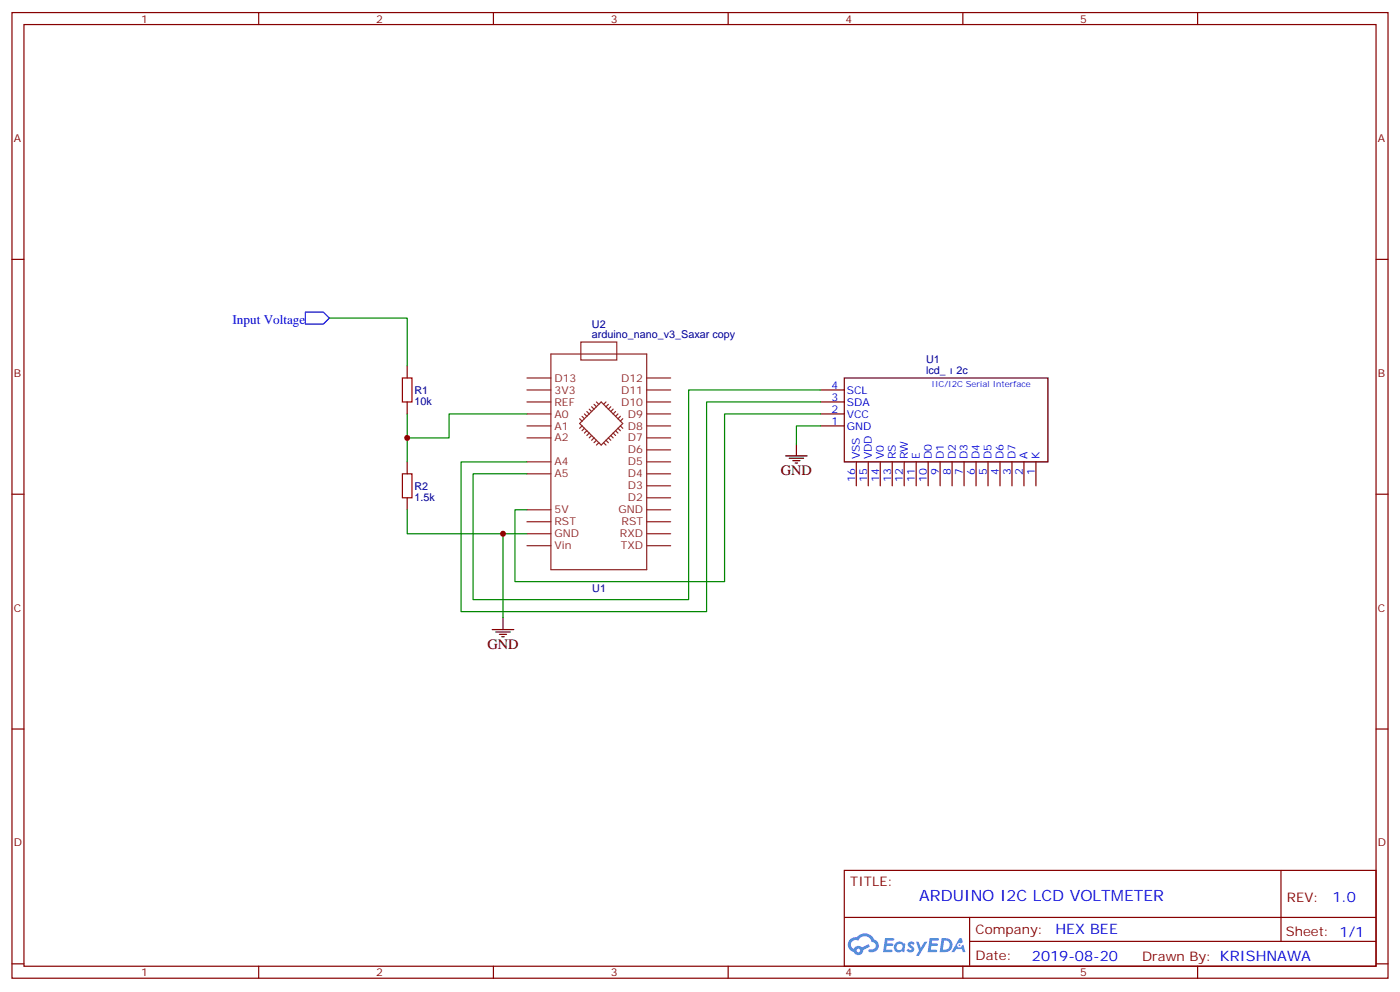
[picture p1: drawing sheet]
<svg xmlns="http://www.w3.org/2000/svg" width="412mm" height="292mm" viewBox="0 0 412 292" stroke-linecap="round" stroke-linejoin="round" font-family="sans-serif">
<g fill="none" stroke="#870000" stroke-width=".35">
<path d="M3.5 3.7h405.4v284.3h-405.4zM7.1 7.2h398.2v277.3h-398.2zM76.2 3.7v3.5M145.3 3.7v3.5M214.5 3.7v3.5M283.6 3.7v3.5M352.8 3.7v3.5M3.5 76.4h3.6M405.3 76.4h3.6M3.5 145.5h3.6M405.3 145.5h3.6M3.5 214.7h3.6"/>
<path d="M405.3 214.7h3.6M248.7 256.3h156.6v28.2h-156.6zM377.3 256.3v20.9M248.7 270.1h156.5M285.6 277.2h119.6M285.6 270.1v14.2M3.5 283.8h3.6M76.2 284.5v3.5M145.3 284.5v3.5M214.5 284.5v3.5M283.6 284.5v3.5M352.8 284.5v3.5"/>
<path d="M405.3 283.8h3.6"/>
</g>
<g fill="#5487ff">
<path d="M267.7 277.5a1.22 1.22 0 0 1 1.7 .2l-.4 .6a.47 .47 0 0 0-.3-.4 .47 .47 0 0 0-.5 .2l.1 .2a1.14 1.14 0 0 1 .8 1.8 1.14 1.14 0 0 1-1.9 0l-.2-.2 .5-.6 .7 .5a.29 .29 0 0 0 .3-.3 .29 .29 0 0 0-.2-.3 1.04 1.04 0 0 1-.6-1.7z"/>
<path d="M260.7 276.2h2.4l.3 .2-.2 .5-1.8 .1-.1 .8h1.5l.3 .4-.3 .4h-1.6l-.2 1.1h1.7l.2 .3-.2 .3-2.6 .1z"/>
<path d="M273.8 276.2h2.4l.3 .2-.1 .5-1.8 .1-.2 .8h1.6l.3 .4-.4 .4-1.6-.1-.1 1.1 1.7 .1 .2 .3-.2 .3-2.6 .1z"/>
<path d="M282.6 276.2h.7l.3 1.3-.6 .3a.69 .69 0 0 0-1 .3 .69 .69 0 0 0 .4 .9 .69 .69 0 0 0 .9-.6l.5-.2 .6 2.2h-.8l-.2-.9h-1.8l-.5 .9h-.8z"/>
<path d="M269.8 277.3h.8l.6 1.8 1.1-1.8h.9l-2.6 4.2h-.8l.9-1.5z"/>
<path d="M277.4 276.2l-.6 4.2h1.3a2.11 2.11 0 0 0 2.5-2.1 2.11 2.11 0 0 0-2.5-2.1zM278.1 277a1.39 1.39 0 0 1 1.7 1.4 1.39 1.39 0 0 1-1.8 1.2h-.3z"/>
<path d="M263.7 277.8a1.54 1.54 0 0 0-.1 2.2 1.54 1.54 0 0 0 2.2 .1l.6 .3 .3-2.3-.2-.3h-.4a1.49 1.49 0 0 0-2.4 0zM264 278.8a.94 .94 0 0 1 1.8 0 .94 .94 0 0 1-1.8 0z"/>
<path d="M250.4 276.6a2.18 2.18 0 0 0 1.1 3.7 1.44 1.44 0 0 0 1.6 .9 1.44 1.44 0 0 0 1.2-1.4l2-1.1-.5-.7-1.9 1a1.47 1.47 0 0 0-2.4 .4 1.39 1.39 0 0 1-.7-1.9 1.39 1.39 0 0 1 2-.5 2.12 2.12 0 0 1 2.2-1.3 2.12 2.12 0 0 1 1.9 1.7 1.14 1.14 0 0 1 1.1 1.4 1.14 1.14 0 0 1-1.7 .7 .43 .43 0 0 0-.5 .4 .43 .43 0 0 0 .4 .5 1.98 1.98 0 0 0 2.5-1.2 1.98 1.98 0 0 0-1.2-2.6 3.1 3.1 0 0 0-5.3-.6l-.9 .1zM252.3 279.9a.55 .55 0 0 1 1.1 0 .55 .55 0 0 1-1.1 0z"/>
<circle cx="282.6" cy="278.3" r=".26"/>
</g>
<path d="M118.5 111.3h2.9v7.1h-2.9zM118.5 139.5h2.9v7.1h-2.9z" fill="none" stroke="#a10000" stroke-width=".35"/>
<g fill="none" stroke="#870000" stroke-width=".35">
<path d="M119.9 107.8v3.5M119.9 118.4v3.5M241.7 118.4h7M241.7 114.8h7M119.9 136v3.5M241.7 125.4h7M241.7 121.9h7M252.2 136v7.1M255.8 136v7.1M259.3 136v7.1M262.8 136v7.1M266.3 136v7.1"/>
<path d="M269.9 136v7.1M273.4 136v7.1M276.9 136v7.1M280.5 136v7.1M284 136v7.1M287.5 136v7.1M291 136v7.1M294.6 136v7.1M298.1 136v7.1M301.6 136v7.1M305.2 136v7.1M119.9 146.6v3.5"/>
</g>
<g fill="none" stroke="#8c2424" stroke-width=".35">
<path d="M155.2 114.8h7.1M155.2 118.4h7.1M155.2 111.3h7.1M162.3 104.2h28.2v63.5h-28.2zM171.1 100.7h10.6v5.3h-10.6zM174.3 119.8l.7 .7M175 119.1l.7 .7M175.7 118.4l.7 .7M178.5 118.4l-.7 .7M179.2 119.1l-.7 .7M179.9 119.8l-.7 .7M190.5 114.8h7.1"/>
<path d="M190.5 118.4h7.1M190.5 111.3h7.1M155.2 121.9h7.1M155.2 125.4h7.1M155.2 128.9h7.1M155.2 136h7.1M155.2 139.5h7.1M170.7 124.7l6.4-6.3 6.3 6.3-6.3 6.4zM170.7 123.3l.7 .7M171.4 122.6l.8 .7M171.4 125.4l-.7 .7M172.2 121.9l.7 .7"/>
<path d="M172.2 126.1l-.8 .7M172.9 121.2l.7 .7M172.9 126.8l-.7 .7M173.6 120.5l.7 .7M173.6 127.5l-.7 .7M174.3 128.2l-.7 .7M175 128.9l-.7 .7M175.7 129.6l-.7 .8M176.4 130.4l-.7 .7M177.8 130.4l.7 .7M178.5 129.6l.7 .8M179.2 128.9l.7 .7"/>
<path d="M179.9 128.2l.7 .7M180.6 127.5l.7 .7M180.6 120.5l-.7 .7M181.3 126.8l.7 .7M181.3 121.2l-.7 .7M182 126.1l.7 .7M182 121.9l-.7 .7M182.7 125.4l.7 .7M182.7 122.6l-.7 .7M183.4 123.3l-.7 .7M190.5 121.9h7.1M190.5 125.4h7.1"/>
<path d="M190.5 128.9h7.1M190.5 132.5h7.1M190.5 136h7.1M190.5 139.5h7.1M155.2 150.1h7.1M155.2 153.6h7.1M155.2 157.2h7.1M190.5 143.1h7.1M190.5 146.6h7.1M190.5 150.1h7.1M190.5 153.6h7.1M190.5 157.2h7.1"/>
<path d="M155.2 160.7h7.1M190.5 160.7h7.1"/>
</g>
<path d="M248.7 111.3h60v24.7h-60zM231.4 134.2h6.4M232.5 134.9h4.2M233.5 135.6h2.2M234.2 136.3h.7M234.6 130.7v3.5M145 185.4h6.3M146 186.1h4.3M147.1 186.8h2.1M147.8 187.5h.7M148.2 181.9v3.5" fill="none" stroke="#000" stroke-width=".35"/>
<path d="M90 91.9h5.2l1.8 1.8-1.8 1.7h-5.2z" fill="none" stroke="#00f" stroke-width=".35"/>
<path d="M97 93.7h22.9v14.1M241.7 114.8h-38.9v61.8h-63.5v-37.1h15.9M241.7 118.4h-33.6v61.7h-72.3v-44.1h19.4M119.9 121.9v14.1M155.2 121.9h-22.9v7h-12.4M241.7 121.9h-28.3v49.4h-61.7v-21.2h3.5M241.7 125.4h-7.1v5.3M119.9 150.1v7.1h28.3M155.2 157.2h-7v24.7" fill="none" stroke="#008700" stroke-width=".35"/>
<g fill="#c00">
<circle cx="119.9" cy="128.9" r=".88"/>
<circle cx="148.2" cy="157.2" r=".88"/>
</g>
<text font-size="4.6" fill="#00f" x="270.8" y="265.3">ARDUINO I2C LCD VOLTMETER</text>
<g font-size="4.2">
<text x="230" y="139.9">GND</text>
<text x="143.6" y="191">GND</text>
</g>
<g font-size="4.2" fill="#00f">
<text x="392.5" y="265.6">1.0</text>
<text x="310.9" y="275.1">HEX BEE</text>
<text x="304" y="282.9">2019-08-20</text>
</g>
<text font-size="3.9" fill="#00f" x="68.5" y="95.4">Input Voltage</text>
<g font-size="3.9" fill="#800">
<text x="250.5" y="260.9">TITLE:</text>
<text x="379.1" y="265.6">REV:</text>
<text x="287.4" y="275.1">Company:</text>
<text x="378.7" y="275.7">Sheet: 1/1</text>
<text x="287.4" y="282.8">Date:</text>
<text x="336.4" y="282.8">Drawn By: KRISHNAWA</text>
</g>
<g font-size="3.2" fill="#800">
<text x="41.6" y="6.7">1</text>
<text x="110.8" y="6.7">2</text>
<text x="179.9" y="6.7">3</text>
<text x="249.1" y="6.7">4</text>
<text x="318.2" y="6.7">5</text>
<text x="4.1" y="41.8">A</text>
<text x="405.9" y="41.8">A</text>
<text x="4.1" y="110.9">B</text>
<text x="405.9" y="110.9">B</text>
<text x="4.1" y="180.1">C</text>
<text x="405.9" y="180.1">C</text>
<text x="4.1" y="249.2">D</text>
<text x="405.9" y="249.2">D</text>
<text x="41.6" y="287.5">1</text>
<text x="110.8" y="287.5">2</text>
<text x="179.9" y="287.5">3</text>
<text x="249.1" y="287.5">4</text>
<text x="318.2" y="287.5">5</text>
</g>
<g font-size="3.2" fill="#000080">
<text x="174.4" y="99.7">arduino_nano_v3_Saxar copy</text>
<text x="174.4" y="96.4">U2</text>
<text x="272.8" y="107">U1</text>
<text x="272.8" y="110.2">lcd_</text>
<text x="281.8" y="110.2">2c</text>
<text x="122.1" y="119.2">10k</text>
<text x="122.1" y="116">R1</text>
<text x="122.1" y="147.4">1.5k</text>
<text x="122.1" y="144.2">R2</text>
<text x="174.5" y="174.3">U1</text>
</g>
<g font-size="3.2" fill="#8d2323">
<text x="163.3" y="112.4">D13</text>
<text x="183" y="112.4">D12</text>
<text x="163.3" y="119.4">REF</text>
<text x="163.3" y="115.9">3V3</text>
<text x="183" y="115.9">D11</text>
<text x="183" y="119.4">D10</text>
<text x="163.3" y="122.9">A0</text>
<text x="185" y="122.9">D9</text>
<text x="163.3" y="130">A2</text>
<text x="163.3" y="126.5">A1</text>
<text x="185" y="126.5">D8</text>
<text x="185" y="130">D7</text>
<text x="163.3" y="137.1">A4</text>
<text x="185" y="133.5">D6</text>
<text x="185" y="137.1">D5</text>
<text x="163.3" y="140.6">A5</text>
<text x="185" y="140.6">D4</text>
<text x="185" y="144.1">D3</text>
<text x="185" y="147.6">D2</text>
<text x="163.3" y="154.7">RST</text>
<text x="163.3" y="151.2">5V</text>
<text x="182.2" y="151.2">GND</text>
<text x="183.1" y="154.7">RST</text>
<text x="163.3" y="161.7">Vin</text>
<text x="163.3" y="158.2">GND</text>
<text x="182.6" y="158.2">RXD</text>
<text x="182.9" y="161.7">TXD</text>
</g>
<g font-size="3.2" fill="#00f">
<text x="244.9" y="118">3</text>
<text x="244.9" y="114.5">4</text>
<text x="249.4" y="119.4">SDA</text>
<text x="249.4" y="115.9">SCL</text>
<text x="244.9" y="125.1">1</text>
<text x="244.9" y="121.5">2</text>
<text x="249.4" y="122.9">VCC</text>
<text x="249.4" y="126.5">GND</text>
<text x="253.3" y="135.3" transform="rotate(-90 253.3 135.3)">VSS</text>
<text x="256.8" y="135.3" transform="rotate(-90 256.8 135.3)">VDD</text>
<text x="260.3" y="135.3" transform="rotate(-90 260.3 135.3)">V0</text>
<text x="263.9" y="135.3" transform="rotate(-90 263.9 135.3)">RS</text>
<text x="267.4" y="135.3" transform="rotate(-90 267.4 135.3)">RW</text>
<text x="270.9" y="135.3" transform="rotate(-90 270.9 135.3)">E</text>
<text x="274.5" y="135.3" transform="rotate(-90 274.5 135.3)">D0</text>
<text x="278" y="135.3" transform="rotate(-90 278 135.3)">D1</text>
<text x="281.5" y="135.3" transform="rotate(-90 281.5 135.3)">D2</text>
<text x="285" y="135.3" transform="rotate(-90 285 135.3)">D3</text>
<text x="288.6" y="135.3" transform="rotate(-90 288.6 135.3)">D4</text>
<text x="292.1" y="135.3" transform="rotate(-90 292.1 135.3)">D5</text>
<text x="295.6" y="135.3" transform="rotate(-90 295.6 135.3)">D6</text>
<text x="299.2" y="135.3" transform="rotate(-90 299.2 135.3)">D7</text>
<text x="302.7" y="135.3" transform="rotate(-90 302.7 135.3)">A</text>
<text x="306.2" y="135.3" transform="rotate(-90 306.2 135.3)">K</text>
<text x="251.9" y="141.8" transform="rotate(-90 251.9 141.8)">16</text>
<text x="255.4" y="141.8" transform="rotate(-90 255.4 141.8)">15</text>
<text x="258.9" y="141.8" transform="rotate(-90 258.9 141.8)">14</text>
<text x="262.5" y="141.8" transform="rotate(-90 262.5 141.8)">13</text>
<text x="266" y="141.8" transform="rotate(-90 266 141.8)">12</text>
<text x="269.5" y="141.8" transform="rotate(-90 269.5 141.8)">11</text>
<text x="273" y="141.8" transform="rotate(-90 273 141.8)">10</text>
<text x="276.6" y="139.8" transform="rotate(-90 276.6 139.8)">9</text>
<text x="280.1" y="139.8" transform="rotate(-90 280.1 139.8)">8</text>
<text x="283.6" y="139.8" transform="rotate(-90 283.6 139.8)">7</text>
<text x="287.2" y="139.8" transform="rotate(-90 287.2 139.8)">6</text>
<text x="290.7" y="139.8" transform="rotate(-90 290.7 139.8)">5</text>
<text x="294.2" y="139.8" transform="rotate(-90 294.2 139.8)">4</text>
<text x="297.7" y="139.8" transform="rotate(-90 297.7 139.8)">3</text>
<text x="301.3" y="139.8" transform="rotate(-90 301.3 139.8)">2</text>
<text x="304.8" y="139.8" transform="rotate(-90 304.8 139.8)">1</text>
</g>
<text font-size="2.5" fill="#00f" x="274.4" y="114">IIC/I2C Serial Interface</text>
</svg>
